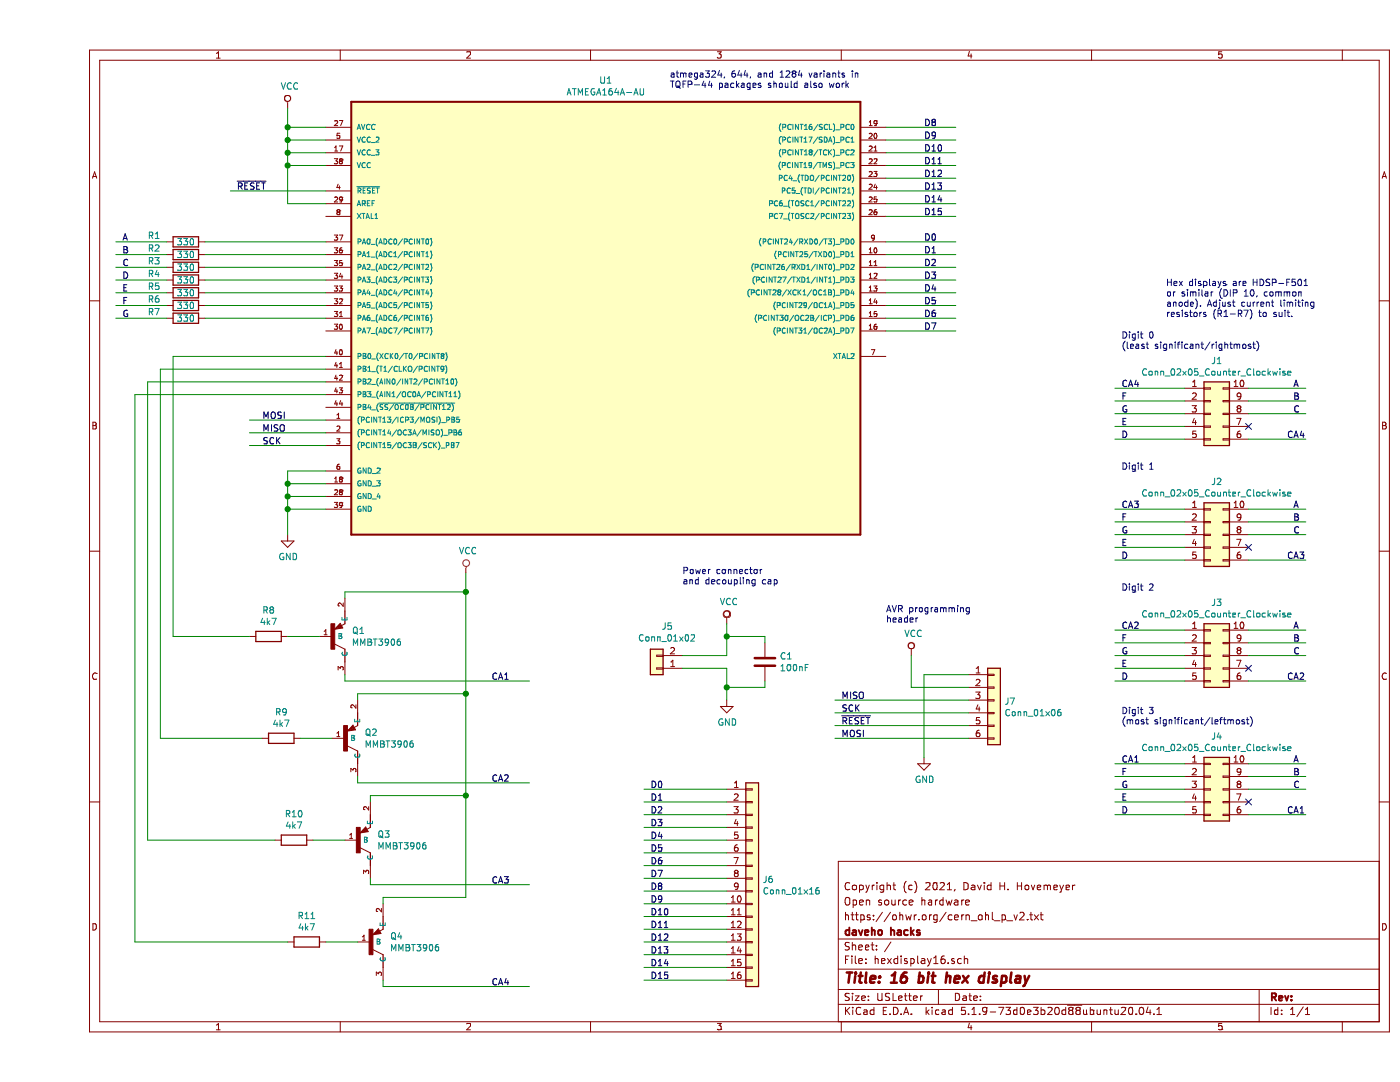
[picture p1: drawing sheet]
EESchema Schematic File Version 4
EELAYER 30 0
EELAYER END
$Descr USLetter 11000 8500
encoding utf-8
Sheet 1 1
Title "16 bit hex display"
Date ""
Rev ""
Comp "daveho hacks"
Comment1 "https://ohwr.org/cern_ohl_p_v2.txt"
Comment2 "Open source hardware"
Comment3 "Copyright (c) 2021, David H. Hovemeyer"
Comment4 ""
$EndDescr
$Comp
L ATMEGA164A-AU:ATMEGA164A-AU U1
U 1 1
P 4450 2400
F 0 "U1" H 4450 4170 50  0000 C CNN
F 1 "ATMEGA164A-AU" H 4450 4079 50  0000 C CNN
F 2 "Package_QFP:LQFP-44_10x10mm_P0.8mm" H 4450 2400 50  0001 L BNN
F 3 "" H 4450 2400 50  0001 L BNN
F 4 "1841601" H 4450 2400 50  0001 L BNN "OC_FARNELL"
F 5 "12T1293" H 4450 2400 50  0001 L BNN "OC_NEWARK"
F 6 "ATMEL" H 4450 2400 50  0001 L BNN "SUPPLIER"
F 7 "QFP-44" H 4450 2400 50  0001 L BNN "PACKAGE"
F 8 "Microcontroller" H 4450 2400 50  0001 L BNN "DESCRIPTION"
F 9 "ATMEGA164A-AU" H 4450 2400 50  0001 L BNN "MPN"
	1    4450 2400
	1    0    0    -1  
$EndComp
Wire Wire Line
	6650 1900 7200 1900
Wire Wire Line
	6650 2000 7200 2000
Wire Wire Line
	6650 2100 7200 2100
Wire Wire Line
	6650 2200 7200 2200
Wire Wire Line
	6650 2300 7200 2300
Wire Wire Line
	6650 2400 7200 2400
Wire Wire Line
	6650 2500 7200 2500
Wire Wire Line
	6650 2600 7200 2600
Text Label 6950 1900 0    50   ~ 0
D0
Text Label 6950 2000 0    50   ~ 0
D1
Text Label 6950 2100 0    50   ~ 0
D2
Text Label 6950 2200 0    50   ~ 0
D3
Text Label 6950 2300 0    50   ~ 0
D4
Text Label 6950 2400 0    50   ~ 0
D5
Text Label 6950 2500 0    50   ~ 0
D6
Text Label 6950 2600 0    50   ~ 0
D7
Wire Wire Line
	6650 1000 7200 1000
Wire Wire Line
	6650 1100 7200 1100
Wire Wire Line
	6650 1200 7200 1200
Wire Wire Line
	6650 1300 7200 1300
Wire Wire Line
	6650 1400 7200 1400
Wire Wire Line
	6650 1500 7200 1500
Wire Wire Line
	6650 1600 7200 1600
Wire Wire Line
	6650 1700 7200 1700
Text Label 6950 1000 0    50   ~ 0
D8
Text Label 6950 1100 0    50   ~ 0
D9
Text Label 6950 1200 0    50   ~ 0
D10
Text Label 6950 1300 0    50   ~ 0
D11
Text Label 6950 1400 0    50   ~ 0
D12
Text Label 6950 1500 0    50   ~ 0
D13
Text Label 6950 1600 0    50   ~ 0
D14
Text Label 6950 1700 0    50   ~ 0
D15
$Comp
L power:GND #PWR02
U 1 1
P 1950 4200
F 0 "#PWR02" H 1950 3950 50  0001 C CNN
F 1 "GND" H 1955 4027 50  0000 C CNN
F 2 "" H 1950 4200 50  0001 C CNN
F 3 "" H 1950 4200 50  0001 C CNN
	1    1950 4200
	1    0    0    -1  
$EndComp
Wire Wire Line
	2250 3700 1950 3700
Wire Wire Line
	1950 3700 1950 3800
Wire Wire Line
	2250 3800 1950 3800
Connection ~ 1950 3800
Wire Wire Line
	1950 3800 1950 3900
Wire Wire Line
	2250 3900 1950 3900
Connection ~ 1950 3900
Wire Wire Line
	1950 3900 1950 4000
Wire Wire Line
	2250 4000 1950 4000
Connection ~ 1950 4000
Wire Wire Line
	1950 4000 1950 4200
Wire Wire Line
	2250 1300 1950 1300
Wire Wire Line
	1950 1300 1950 1200
Wire Wire Line
	2250 1000 1950 1000
Connection ~ 1950 1000
Wire Wire Line
	1950 1000 1950 850 
Wire Wire Line
	2250 1100 1950 1100
Connection ~ 1950 1100
Wire Wire Line
	1950 1100 1950 1000
Wire Wire Line
	2250 1200 1950 1200
Connection ~ 1950 1200
Wire Wire Line
	1950 1200 1950 1100
$Comp
L power:VCC #PWR01
U 1 1
P 1950 850
F 0 "#PWR01" H 1950 700 50  0001 C CNN
F 1 "VCC" H 1967 1023 50  0000 C CNN
F 2 "" H 1950 850 50  0001 C CNN
F 3 "" H 1950 850 50  0001 C CNN
	1    1950 850 
	1    0    0    -1  
$EndComp
Wire Wire Line
	2250 1600 1950 1600
Wire Wire Line
	1950 1600 1950 1300
Connection ~ 1950 1300
Text Label 1550 1500 0    50   ~ 0
~RESET
Wire Wire Line
	2250 2000 1300 2000
Wire Wire Line
	2250 2100 1300 2100
Wire Wire Line
	2250 2200 1300 2200
Wire Wire Line
	2250 2300 1300 2300
Wire Wire Line
	2250 2400 1300 2400
Wire Wire Line
	2250 2500 1300 2500
$Comp
L device:R R1
U 1 1
P 1150 1900
F 0 "R1" V 1100 1650 50  0000 C CNN
F 1 "330" V 1150 1900 50  0000 C CNN
F 2 "Resistor_SMD:R_0805_2012Metric_Pad1.20x1.40mm_HandSolder" V 1080 1900 50  0001 C CNN
F 3 "" H 1150 1900 50  0001 C CNN
	1    1150 1900
	0    1    1    0   
$EndComp
Wire Wire Line
	1300 1900 2250 1900
$Comp
L device:R R2
U 1 1
P 1150 2000
F 0 "R2" V 1100 1750 50  0000 C CNN
F 1 "330" V 1150 2000 50  0000 C CNN
F 2 "Resistor_SMD:R_0805_2012Metric_Pad1.20x1.40mm_HandSolder" V 1080 2000 50  0001 C CNN
F 3 "" H 1150 2000 50  0001 C CNN
	1    1150 2000
	0    1    1    0   
$EndComp
$Comp
L device:R R3
U 1 1
P 1150 2100
F 0 "R3" V 1100 1850 50  0000 C CNN
F 1 "330" V 1150 2100 50  0000 C CNN
F 2 "Resistor_SMD:R_0805_2012Metric_Pad1.20x1.40mm_HandSolder" V 1080 2100 50  0001 C CNN
F 3 "" H 1150 2100 50  0001 C CNN
	1    1150 2100
	0    1    1    0   
$EndComp
$Comp
L device:R R4
U 1 1
P 1150 2200
F 0 "R4" V 1100 1950 50  0000 C CNN
F 1 "330" V 1150 2200 50  0000 C CNN
F 2 "Resistor_SMD:R_0805_2012Metric_Pad1.20x1.40mm_HandSolder" V 1080 2200 50  0001 C CNN
F 3 "" H 1150 2200 50  0001 C CNN
	1    1150 2200
	0    1    1    0   
$EndComp
$Comp
L device:R R5
U 1 1
P 1150 2300
F 0 "R5" V 1100 2050 50  0000 C CNN
F 1 "330" V 1150 2300 50  0000 C CNN
F 2 "Resistor_SMD:R_0805_2012Metric_Pad1.20x1.40mm_HandSolder" V 1080 2300 50  0001 C CNN
F 3 "" H 1150 2300 50  0001 C CNN
	1    1150 2300
	0    1    1    0   
$EndComp
$Comp
L device:R R6
U 1 1
P 1150 2400
F 0 "R6" V 1100 2150 50  0000 C CNN
F 1 "330" V 1150 2400 50  0000 C CNN
F 2 "Resistor_SMD:R_0805_2012Metric_Pad1.20x1.40mm_HandSolder" V 1080 2400 50  0001 C CNN
F 3 "" H 1150 2400 50  0001 C CNN
	1    1150 2400
	0    1    1    0   
$EndComp
$Comp
L device:R R7
U 1 1
P 1150 2500
F 0 "R7" V 1100 2250 50  0000 C CNN
F 1 "330" V 1150 2500 50  0000 C CNN
F 2 "Resistor_SMD:R_0805_2012Metric_Pad1.20x1.40mm_HandSolder" V 1080 2500 50  0001 C CNN
F 3 "" H 1150 2500 50  0001 C CNN
	1    1150 2500
	0    1    1    0   
$EndComp
Text Label 650  2500 0    50   ~ 0
G
Text Label 650  2400 0    50   ~ 0
F
Text Label 650  2300 0    50   ~ 0
E
Text Label 650  2200 0    50   ~ 0
D
Text Label 650  2100 0    50   ~ 0
C
Text Label 650  2000 0    50   ~ 0
B
Text Label 650  1900 0    50   ~ 0
A
Wire Wire Line
	1000 2500 600  2500
Wire Wire Line
	1000 2400 600  2400
Wire Wire Line
	1000 2300 600  2300
Wire Wire Line
	1000 2200 600  2200
Wire Wire Line
	1000 2100 600  2100
Wire Wire Line
	1000 2000 600  2000
Wire Wire Line
	1000 1900 600  1900
$Comp
L MMBT3906:MMBT3906 Q1
U 1 1
P 2300 5000
F 0 "Q1" H 2453 5046 50  0000 L CNN
F 1 "MMBT3906" H 2453 4955 50  0000 L CNN
F 2 "Package_TO_SOT_SMD:SOT-23" H 2300 5000 50  0001 L BNN
F 3 "" H 2300 5000 50  0001 L BNN
F 4 "Fairchild Semiconductor" H 2300 5000 50  0001 L BNN "MANUFACTURER"
	1    2300 5000
	1    0    0    -1  
$EndComp
$Comp
L device:R R8
U 1 1
P 1800 5000
F 0 "R8" V 1593 5000 50  0000 C CNN
F 1 "4k7" V 1684 5000 50  0000 C CNN
F 2 "Resistor_SMD:R_0805_2012Metric_Pad1.20x1.40mm_HandSolder" V 1730 5000 50  0001 C CNN
F 3 "" H 1800 5000 50  0001 C CNN
	1    1800 5000
	0    1    1    0   
$EndComp
Wire Wire Line
	2200 5000 1950 5000
$Comp
L power:VCC #PWR03
U 1 1
P 3350 4500
F 0 "#PWR03" H 3350 4350 50  0001 C CNN
F 1 "VCC" H 3367 4673 50  0000 C CNN
F 2 "" H 3350 4500 50  0001 C CNN
F 3 "" H 3350 4500 50  0001 C CNN
	1    3350 4500
	1    0    0    -1  
$EndComp
Wire Wire Line
	2400 4700 2400 4650
Wire Wire Line
	2400 4650 3350 4650
Wire Wire Line
	3350 4650 3350 4500
Wire Wire Line
	2250 2800 1050 2800
Wire Wire Line
	1050 2800 1050 5000
Wire Wire Line
	1050 5000 1650 5000
Wire Wire Line
	2400 5300 2400 5350
$Comp
L MMBT3906:MMBT3906 Q2
U 1 1
P 2400 5800
F 0 "Q2" H 2553 5846 50  0000 L CNN
F 1 "MMBT3906" H 2553 5755 50  0000 L CNN
F 2 "Package_TO_SOT_SMD:SOT-23" H 2400 5800 50  0001 L BNN
F 3 "" H 2400 5800 50  0001 L BNN
F 4 "Fairchild Semiconductor" H 2400 5800 50  0001 L BNN "MANUFACTURER"
	1    2400 5800
	1    0    0    -1  
$EndComp
$Comp
L device:R R9
U 1 1
P 1900 5800
F 0 "R9" V 1693 5800 50  0000 C CNN
F 1 "4k7" V 1784 5800 50  0000 C CNN
F 2 "Resistor_SMD:R_0805_2012Metric_Pad1.20x1.40mm_HandSolder" V 1830 5800 50  0001 C CNN
F 3 "" H 1900 5800 50  0001 C CNN
	1    1900 5800
	0    1    1    0   
$EndComp
Wire Wire Line
	2300 5800 2050 5800
Wire Wire Line
	2500 5500 2500 5450
Wire Wire Line
	2500 6100 2500 6150
$Comp
L MMBT3906:MMBT3906 Q3
U 1 1
P 2500 6600
F 0 "Q3" H 2653 6646 50  0000 L CNN
F 1 "MMBT3906" H 2653 6555 50  0000 L CNN
F 2 "Package_TO_SOT_SMD:SOT-23" H 2500 6600 50  0001 L BNN
F 3 "" H 2500 6600 50  0001 L BNN
F 4 "Fairchild Semiconductor" H 2500 6600 50  0001 L BNN "MANUFACTURER"
	1    2500 6600
	1    0    0    -1  
$EndComp
$Comp
L device:R R10
U 1 1
P 2000 6600
F 0 "R10" V 1793 6600 50  0000 C CNN
F 1 "4k7" V 1884 6600 50  0000 C CNN
F 2 "Resistor_SMD:R_0805_2012Metric_Pad1.20x1.40mm_HandSolder" V 1930 6600 50  0001 C CNN
F 3 "" H 2000 6600 50  0001 C CNN
	1    2000 6600
	0    1    1    0   
$EndComp
Wire Wire Line
	2400 6600 2150 6600
Wire Wire Line
	2600 6300 2600 6250
Wire Wire Line
	2600 6900 2600 6950
$Comp
L MMBT3906:MMBT3906 Q4
U 1 1
P 2600 7400
F 0 "Q4" H 2753 7446 50  0000 L CNN
F 1 "MMBT3906" H 2753 7355 50  0000 L CNN
F 2 "Package_TO_SOT_SMD:SOT-23" H 2600 7400 50  0001 L BNN
F 3 "" H 2600 7400 50  0001 L BNN
F 4 "Fairchild Semiconductor" H 2600 7400 50  0001 L BNN "MANUFACTURER"
	1    2600 7400
	1    0    0    -1  
$EndComp
$Comp
L device:R R11
U 1 1
P 2100 7400
F 0 "R11" V 1893 7400 50  0000 C CNN
F 1 "4k7" V 1984 7400 50  0000 C CNN
F 2 "Resistor_SMD:R_0805_2012Metric_Pad1.20x1.40mm_HandSolder" V 2030 7400 50  0001 C CNN
F 3 "" H 2100 7400 50  0001 C CNN
	1    2100 7400
	0    1    1    0   
$EndComp
Wire Wire Line
	2500 7400 2250 7400
Wire Wire Line
	2700 7100 2700 7050
Wire Wire Line
	2700 7700 2700 7750
Wire Wire Line
	3350 5450 3350 4650
Wire Wire Line
	2500 5450 3350 5450
Connection ~ 3350 4650
Wire Wire Line
	3350 6250 3350 5450
Wire Wire Line
	2600 6250 3350 6250
Connection ~ 3350 5450
Wire Wire Line
	3350 7050 3350 6250
Wire Wire Line
	2700 7050 3350 7050
Connection ~ 3350 6250
Wire Wire Line
	2400 5350 3850 5350
Wire Wire Line
	2500 6150 3850 6150
Wire Wire Line
	2600 6950 3850 6950
Wire Wire Line
	2700 7750 3850 7750
Wire Wire Line
	2250 2900 950  2900
Wire Wire Line
	950  2900 950  5800
Wire Wire Line
	950  5800 1750 5800
Wire Wire Line
	2250 3000 850  3000
Wire Wire Line
	850  3000 850  6600
Wire Wire Line
	850  6600 1850 6600
Wire Wire Line
	2250 3100 750  3100
Wire Wire Line
	750  3100 750  7400
Wire Wire Line
	750  7400 1950 7400
Text Label 3550 5350 0    50   ~ 0
CA1
Text Label 3550 6150 0    50   ~ 0
CA2
Text Label 3550 6950 0    50   ~ 0
CA3
Text Label 3550 7750 0    50   ~ 0
CA4
Text Notes 8500 4650 0    50   ~ 0
Digit 2
Text Notes 8500 3700 0    50   ~ 0
Digit 1
Text Notes 8500 2750 0    50   ~ 0
Digit 0\n(least significant/rightmost)
Wire Wire Line
	9000 3050 8450 3050
Text Label 8500 3050 0    50   ~ 0
CA4
Wire Wire Line
	9500 3450 9950 3450
Text Label 9800 3450 0    50   ~ 0
CA4
Wire Wire Line
	9500 3050 9950 3050
Text Label 9850 3050 0    50   ~ 0
A
Wire Wire Line
	9500 3150 9950 3150
Text Label 9850 3150 0    50   ~ 0
B
Wire Wire Line
	9500 3250 9950 3250
Text Label 9850 3250 0    50   ~ 0
C
Wire Wire Line
	9000 3450 8450 3450
Text Label 8500 3450 0    50   ~ 0
D
Wire Wire Line
	9000 3150 8450 3150
Text Label 8500 3150 0    50   ~ 0
F
Wire Wire Line
	9000 3250 8450 3250
Text Label 8500 3250 0    50   ~ 0
G
Wire Wire Line
	2250 1500 1500 1500
Wire Wire Line
	2250 3300 1650 3300
Wire Wire Line
	2250 3400 1650 3400
Wire Wire Line
	2250 3500 1650 3500
Text Label 1750 3300 0    50   ~ 0
MOSI
Text Label 1750 3400 0    50   ~ 0
MISO
Text Label 1750 3500 0    50   ~ 0
SCK
Text Notes 8850 2500 0    50   ~ 0
Hex displays are HDSP-F501\nor similar (DIP 10, common\nanode). Adjust current limiting\nresistors (R1-R7) to suit.
Wire Wire Line
	7300 5300 6950 5300
Wire Wire Line
	7300 5400 6850 5400
Wire Wire Line
	7300 5500 6250 5500
Wire Wire Line
	7300 5600 6250 5600
Wire Wire Line
	7300 5700 6250 5700
Wire Wire Line
	7300 5800 6250 5800
Wire Wire Line
	6950 5300 6950 5950
$Comp
L power:GND #PWR05
U 1 1
P 6950 5950
F 0 "#PWR05" H 6950 5700 50  0001 C CNN
F 1 "GND" H 6955 5777 50  0000 C CNN
F 2 "" H 6950 5950 50  0001 C CNN
F 3 "" H 6950 5950 50  0001 C CNN
	1    6950 5950
	1    0    0    -1  
$EndComp
Wire Wire Line
	6850 5400 6850 5150
$Comp
L power:VCC #PWR04
U 1 1
P 6850 5150
F 0 "#PWR04" H 6850 5000 50  0001 C CNN
F 1 "VCC" H 6867 5323 50  0000 C CNN
F 2 "" H 6850 5150 50  0001 C CNN
F 3 "" H 6850 5150 50  0001 C CNN
	1    6850 5150
	1    0    0    -1  
$EndComp
Text Label 6300 5500 0    50   ~ 0
MISO
Text Label 6300 5600 0    50   ~ 0
SCK
Text Label 6300 5700 0    50   ~ 0
~RESET
Text Label 6300 5800 0    50   ~ 0
MOSI
Text Notes 6650 4900 0    50   ~ 0
AVR programming\nheader
Wire Wire Line
	5050 5150 5400 5150
Wire Wire Line
	5400 5150 5400 5000
Wire Wire Line
	5050 5250 5400 5250
Wire Wire Line
	5400 5250 5400 5400
$Comp
L power:VCC #PWR0101
U 1 1
P 5400 4900
F 0 "#PWR0101" H 5400 4750 50  0001 C CNN
F 1 "VCC" H 5417 5073 50  0000 C CNN
F 2 "" H 5400 4900 50  0001 C CNN
F 3 "" H 5400 4900 50  0001 C CNN
	1    5400 4900
	1    0    0    -1  
$EndComp
$Comp
L power:GND #PWR0102
U 1 1
P 5400 5500
F 0 "#PWR0102" H 5400 5250 50  0001 C CNN
F 1 "GND" H 5405 5327 50  0000 C CNN
F 2 "" H 5400 5500 50  0001 C CNN
F 3 "" H 5400 5500 50  0001 C CNN
	1    5400 5500
	1    0    0    -1  
$EndComp
$Comp
L device:C C1
U 1 1
P 5700 5200
F 0 "C1" H 5815 5246 50  0000 L CNN
F 1 "100nF" H 5815 5155 50  0000 L CNN
F 2 "Capacitor_SMD:C_1206_3216Metric_Pad1.33x1.80mm_HandSolder" H 5738 5050 50  0001 C CNN
F 3 "" H 5700 5200 50  0001 C CNN
	1    5700 5200
	1    0    0    -1  
$EndComp
Wire Wire Line
	5700 5050 5700 5000
Wire Wire Line
	5700 5000 5400 5000
Connection ~ 5400 5000
Wire Wire Line
	5400 5000 5400 4900
Wire Wire Line
	5700 5350 5700 5400
Wire Wire Line
	5700 5400 5400 5400
Connection ~ 5400 5400
Wire Wire Line
	5400 5400 5400 5500
Text Notes 5050 4600 0    50   ~ 0
Power connector\nand decoupling cap
Wire Wire Line
	5400 6200 4750 6200
Wire Wire Line
	5400 6300 4750 6300
Wire Wire Line
	5400 6400 4750 6400
Wire Wire Line
	5400 6500 4750 6500
Wire Wire Line
	5400 6600 4750 6600
Wire Wire Line
	5400 6700 4750 6700
Wire Wire Line
	5400 6800 4750 6800
Wire Wire Line
	5400 6900 4750 6900
Wire Wire Line
	5400 7000 4750 7000
Wire Wire Line
	5400 7100 4750 7100
Wire Wire Line
	5400 7200 4750 7200
Wire Wire Line
	5400 7300 4750 7300
Wire Wire Line
	5400 7400 4750 7400
Wire Wire Line
	5400 7500 4750 7500
Wire Wire Line
	5400 7600 4750 7600
Wire Wire Line
	5400 7700 4750 7700
Text Label 4800 6200 0    50   ~ 0
D0
Text Label 4800 6300 0    50   ~ 0
D1
Text Label 4800 6400 0    50   ~ 0
D2
Text Label 4800 6500 0    50   ~ 0
D3
Text Label 4800 6600 0    50   ~ 0
D4
Text Label 4800 6700 0    50   ~ 0
D5
Text Label 4800 6800 0    50   ~ 0
D6
Text Label 4800 6900 0    50   ~ 0
D7
Text Label 4800 7000 0    50   ~ 0
D8
Text Label 4800 7100 0    50   ~ 0
D9
Text Label 4800 7200 0    50   ~ 0
D10
Text Label 4800 7300 0    50   ~ 0
D11
Text Label 4800 7400 0    50   ~ 0
D12
Text Label 4800 7500 0    50   ~ 0
D13
Text Label 4800 7600 0    50   ~ 0
D14
Text Label 4800 7700 0    50   ~ 0
D15
$Comp
L Connector_Generic:Conn_01x02 J5
U 1 1
P 4850 5250
F 0 "J5" H 4768 4925 50  0000 C CNN
F 1 "Conn_01x02" H 4768 5016 50  0000 C CNN
F 2 "Connector_PinHeader_2.54mm:PinHeader_1x02_P2.54mm_Vertical" H 4850 5250 50  0001 C CNN
F 3 "~" H 4850 5250 50  0001 C CNN
	1    4850 5250
	-1   0    0    1   
$EndComp
$Comp
L Connector_Generic:Conn_01x16 J6
U 1 1
P 5600 6900
F 0 "J6" H 5680 6892 50  0000 L CNN
F 1 "Conn_01x16" H 5680 6801 50  0000 L CNN
F 2 "Connector_PinHeader_2.54mm:PinHeader_1x16_P2.54mm_Vertical" H 5600 6900 50  0001 C CNN
F 3 "~" H 5600 6900 50  0001 C CNN
	1    5600 6900
	1    0    0    -1  
$EndComp
$Comp
L Connector_Generic:Conn_01x06 J7
U 1 1
P 7500 5500
F 0 "J7" H 7580 5492 50  0000 L CNN
F 1 "Conn_01x06" H 7580 5401 50  0000 L CNN
F 2 "Connector_PinHeader_2.54mm:PinHeader_1x06_P2.54mm_Vertical" H 7500 5500 50  0001 C CNN
F 3 "~" H 7500 5500 50  0001 C CNN
	1    7500 5500
	1    0    0    -1  
$EndComp
Text Notes 8500 5700 0    50   ~ 0
Digit 3\n(most significant/leftmost)
Wire Wire Line
	9000 3350 8450 3350
Text Label 8500 3350 0    50   ~ 0
E
Wire Wire Line
	9000 4000 8450 4000
Text Label 8500 4000 0    50   ~ 0
CA3
Wire Wire Line
	9000 4400 8450 4400
Text Label 8500 4400 0    50   ~ 0
D
Wire Wire Line
	9000 4100 8450 4100
Text Label 8500 4100 0    50   ~ 0
F
Wire Wire Line
	9000 4200 8450 4200
Text Label 8500 4200 0    50   ~ 0
G
Wire Wire Line
	9000 4300 8450 4300
Text Label 8500 4300 0    50   ~ 0
E
Wire Wire Line
	9000 4950 8450 4950
Text Label 8500 4950 0    50   ~ 0
CA2
Wire Wire Line
	9000 5350 8450 5350
Text Label 8500 5350 0    50   ~ 0
D
Wire Wire Line
	9000 5050 8450 5050
Text Label 8500 5050 0    50   ~ 0
F
Wire Wire Line
	9000 5150 8450 5150
Text Label 8500 5150 0    50   ~ 0
G
Wire Wire Line
	9000 5250 8450 5250
Text Label 8500 5250 0    50   ~ 0
E
Wire Wire Line
	9000 6000 8450 6000
Text Label 8500 6000 0    50   ~ 0
CA1
Wire Wire Line
	9000 6400 8450 6400
Text Label 8500 6400 0    50   ~ 0
D
Wire Wire Line
	9000 6100 8450 6100
Text Label 8500 6100 0    50   ~ 0
F
Wire Wire Line
	9000 6200 8450 6200
Text Label 8500 6200 0    50   ~ 0
G
Wire Wire Line
	9000 6300 8450 6300
Text Label 8500 6300 0    50   ~ 0
E
Wire Wire Line
	9500 4400 9950 4400
Text Label 9800 4400 0    50   ~ 0
CA3
Wire Wire Line
	9500 4000 9950 4000
Text Label 9850 4000 0    50   ~ 0
A
Wire Wire Line
	9500 4100 9950 4100
Text Label 9850 4100 0    50   ~ 0
B
Wire Wire Line
	9500 4200 9950 4200
Text Label 9850 4200 0    50   ~ 0
C
Wire Wire Line
	9500 5350 9950 5350
Text Label 9800 5350 0    50   ~ 0
CA2
Wire Wire Line
	9500 4950 9950 4950
Text Label 9850 4950 0    50   ~ 0
A
Wire Wire Line
	9500 5050 9950 5050
Text Label 9850 5050 0    50   ~ 0
B
Wire Wire Line
	9500 5150 9950 5150
Text Label 9850 5150 0    50   ~ 0
C
Wire Wire Line
	9500 6400 9950 6400
Text Label 9800 6400 0    50   ~ 0
CA1
Wire Wire Line
	9500 6000 9950 6000
Text Label 9850 6000 0    50   ~ 0
A
Wire Wire Line
	9500 6100 9950 6100
Text Label 9850 6100 0    50   ~ 0
B
Wire Wire Line
	9500 6200 9950 6200
Text Label 9850 6200 0    50   ~ 0
C
$Comp
L Connector_Generic:Conn_02x05_Counter_Clockwise J1
U 1 1
P 9200 3250
F 0 "J1" H 9250 3667 50  0000 C CNN
F 1 "Conn_02x05_Counter_Clockwise" H 9250 3576 50  0000 C CNN
F 2 "Package_DIP:DIP-10_W7.62mm" H 9200 3250 50  0001 C CNN
F 3 "~" H 9200 3250 50  0001 C CNN
	1    9200 3250
	1    0    0    -1  
$EndComp
$Comp
L Connector_Generic:Conn_02x05_Counter_Clockwise J2
U 1 1
P 9200 4200
F 0 "J2" H 9250 4617 50  0000 C CNN
F 1 "Conn_02x05_Counter_Clockwise" H 9250 4526 50  0000 C CNN
F 2 "Package_DIP:DIP-10_W7.62mm" H 9200 4200 50  0001 C CNN
F 3 "~" H 9200 4200 50  0001 C CNN
	1    9200 4200
	1    0    0    -1  
$EndComp
$Comp
L Connector_Generic:Conn_02x05_Counter_Clockwise J3
U 1 1
P 9200 5150
F 0 "J3" H 9250 5567 50  0000 C CNN
F 1 "Conn_02x05_Counter_Clockwise" H 9250 5476 50  0000 C CNN
F 2 "Package_DIP:DIP-10_W7.62mm" H 9200 5150 50  0001 C CNN
F 3 "~" H 9200 5150 50  0001 C CNN
	1    9200 5150
	1    0    0    -1  
$EndComp
$Comp
L Connector_Generic:Conn_02x05_Counter_Clockwise J4
U 1 1
P 9200 6200
F 0 "J4" H 9250 6617 50  0000 C CNN
F 1 "Conn_02x05_Counter_Clockwise" H 9250 6526 50  0000 C CNN
F 2 "Package_DIP:DIP-10_W7.62mm" H 9200 6200 50  0001 C CNN
F 3 "~" H 9200 6200 50  0001 C CNN
	1    9200 6200
	1    0    0    -1  
$EndComp
NoConn ~ 9500 3350
NoConn ~ 9500 4300
NoConn ~ 9500 5250
NoConn ~ 9500 6300
Text Notes 4950 700  0    50   ~ 0
atmega324, 644, and 1284 variants in\nTQFP-44 packages should also work
$EndSCHEMATC
